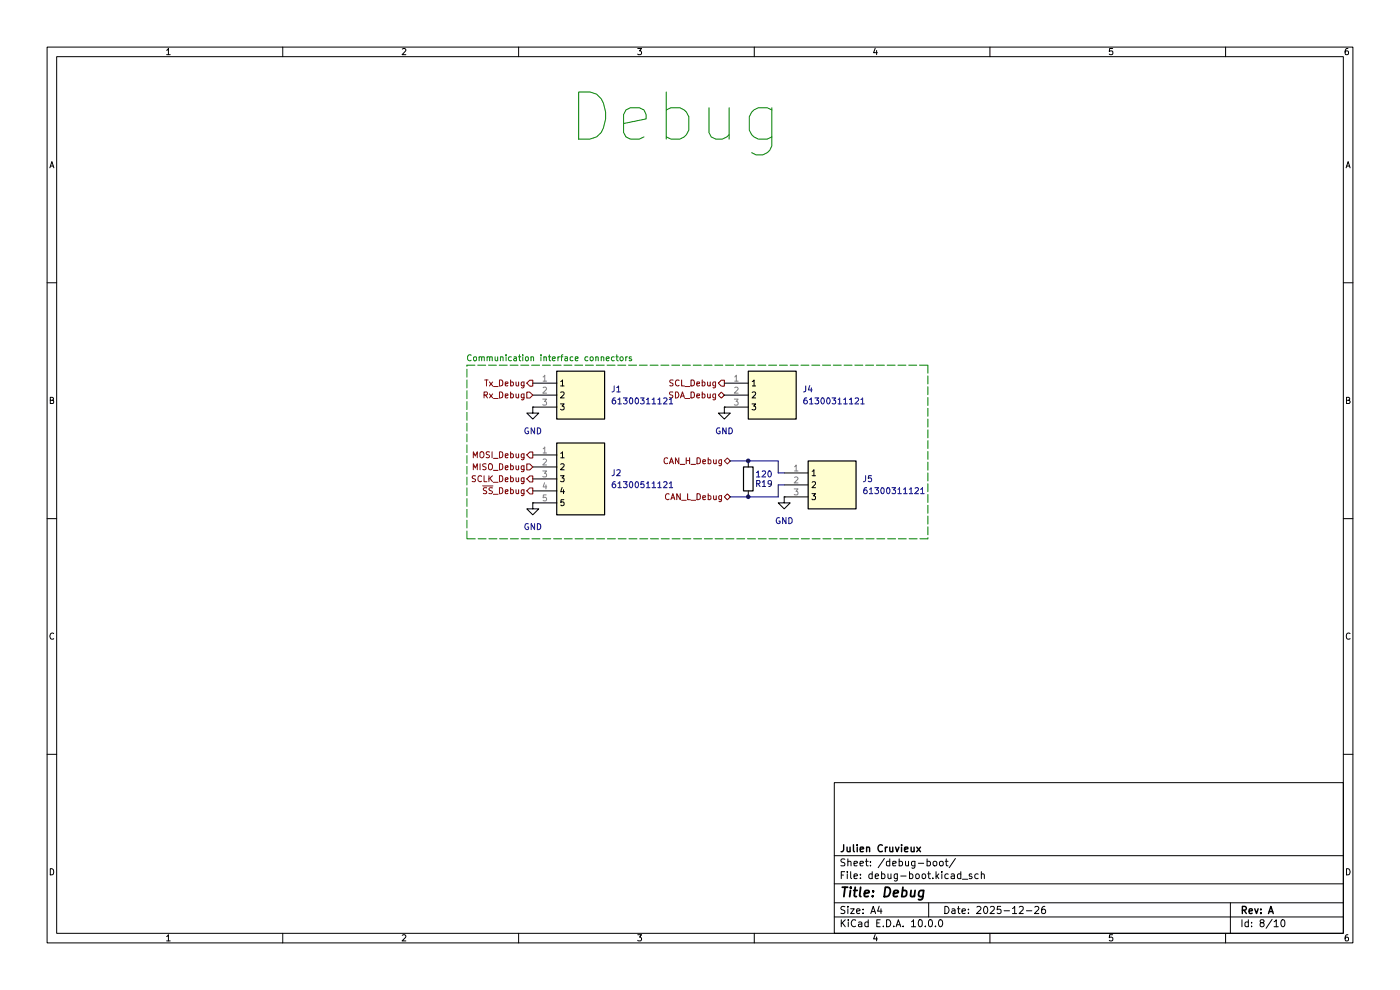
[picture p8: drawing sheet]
(kicad_sch
 (version 20260306)
 (generator "eeschema")
 (generator_version "10.0")
 (paper "A4")
 (title_block
  (title "Debug")
  (date "2025-12-26")
  (rev "A")
  (company "Julien Cruvieux"))
 (lib_symbols
  (symbol "Device:R"
   (pin_numbers (hide yes))
   (pin_names
    (offset 0)) (exclude_from_sim no) (in_bom yes) (on_board yes)
   (in_pos_files yes)
   (duplicate_pin_numbers_are_jumpers no)
   (property "Reference" "R" (at 2.032 0 90) (show_name no) (do_not_autoplace no) (effects (font (size 1.27 1.27))))
   (property "Value" "R" (at 0 0 90) (show_name no) (do_not_autoplace no) (effects (font (size 1.27 1.27))))
   (property "Footprint" "" (at -1.778 0 90) (show_name no) (do_not_autoplace no) (hide yes) (effects (font (size 1.27 1.27))))
   (property "Datasheet" "" (at 0 0 0) (show_name no) (do_not_autoplace no) (hide yes) (effects (font (size 1.27 1.27))))
   (property "Description" "Resistor" (at 0 0 0) (show_name no) (do_not_autoplace no) (hide yes) (effects (font (size 1.27 1.27))))
   (symbol "R_0_1"
    (rectangle (start -1.016 -2.54) (end 1.016 2.54) (stroke (width 0.254) (type default)) (fill (type none))))
   (symbol "R_1_1"
    (pin passive line (at 0 3.81 270) (length 1.27) (name "" (effects (font (size 1.27 1.27)))) (number "1" (effects (font (size 1.27 1.27)))))
    (pin passive line (at 0 -3.81 90) (length 1.27) (name "" (effects (font (size 1.27 1.27)))) (number "2" (effects (font (size 1.27 1.27))))))
   (embedded_fonts no))
  (symbol "power:GND"
   (power global)
   (pin_numbers (hide yes))
   (pin_names
    (offset 0) (hide yes)) (exclude_from_sim no) (in_bom yes) (on_board yes)
   (in_pos_files yes)
   (duplicate_pin_numbers_are_jumpers no)
   (property "Reference" "#PWR" (at 0 -6.35 0) (show_name no) (do_not_autoplace no) (hide yes) (effects (font (size 1.27 1.27))))
   (property "Value" "GND" (at 0 -3.81 0) (show_name no) (do_not_autoplace no) (effects (font (size 1.27 1.27))))
   (property "Footprint" "" (at 0 0 0) (show_name no) (do_not_autoplace no) (hide yes) (effects (font (size 1.27 1.27))))
   (property "Datasheet" "" (at 0 0 0) (show_name no) (do_not_autoplace no) (hide yes) (effects (font (size 1.27 1.27))))
   (property "Description" "Power symbol creates a global label with name \"GND\" , ground" (at 0 0 0) (show_name no) (do_not_autoplace no) (hide yes) (effects (font (size 1.27 1.27))))
   (symbol "GND_0_1"
    (polyline (pts (xy 0 0) (xy 0 -1.27) (xy 1.27 -1.27) (xy 0 -2.54) (xy -1.27 -1.27) (xy 0 -1.27)) (stroke (width 0) (type default)) (fill (type none))))
   (symbol "GND_1_1"
    (pin power_in line (at 0 0 270) (length 0) (name "" (effects (font (size 1.27 1.27)))) (number "1" (effects (font (size 1.27 1.27))))))
   (embedded_fonts no))
  (symbol "weather-station-poc-sym:61300311121" (exclude_from_sim no) (in_bom yes) (on_board yes)
   (in_pos_files yes)
   (duplicate_pin_numbers_are_jumpers no)
   (property "Reference" "J" (at 16.51 7.62 0) (show_name no) (do_not_autoplace no) (effects (font (size 1.27 1.27)) (justify left top)))
   (property "Value" "61300311121" (at 16.51 5.08 0) (show_name no) (do_not_autoplace no) (effects (font (size 1.27 1.27)) (justify left top)))
   (property "Footprint" "HDRV3W64P0X254_1X3_762X254X869P" (at 16.51 -94.92 0) (show_name no) (do_not_autoplace no) (hide yes) (effects (font (size 1.27 1.27)) (justify left top)))
   (property "Datasheet" "https://www.we-online.com/components/products/download/3D_61300311121+%28rev1%29.pdf" (at 16.51 -194.92 0) (show_name no) (do_not_autoplace no) (hide yes) (effects (font (size 1.27 1.27)) (justify left top)))
   (property "Description" "WR-PHD 2.54 mm Pin Header 3 pins, 1 row, straight, gold plating" (at 0 0 0) (show_name no) (do_not_autoplace no) (hide yes) (effects (font (size 1.27 1.27))))
   (property "Height" "8.69" (at 16.51 -394.92 0) (show_name no) (do_not_autoplace no) (hide yes) (effects (font (size 1.27 1.27)) (justify left top)))
   (property "Mouser Part Number" "710-61300311121" (at 16.51 -494.92 0) (show_name no) (do_not_autoplace no) (hide yes) (effects (font (size 1.27 1.27)) (justify left top)))
   (property "Mouser Price/Stock" "https://www.mouser.co.uk/ProductDetail/Wurth-Elektronik/61300311121?qs=PhR8RmCirEYxRWFJzNKsUw%3D%3D" (at 16.51 -594.92 0) (show_name no) (do_not_autoplace no) (hide yes) (effects (font (size 1.27 1.27)) (justify left top)))
   (property "Manufacturer_Name" "Wurth Elektronik" (at 16.51 -694.92 0) (show_name no) (do_not_autoplace no) (hide yes) (effects (font (size 1.27 1.27)) (justify left top)))
   (property "Manufacturer_Part_Number" "61300311121" (at 16.51 -794.92 0) (show_name no) (do_not_autoplace no) (hide yes) (effects (font (size 1.27 1.27)) (justify left top)))
   (symbol "61300311121_1_1"
    (rectangle (start 5.08 2.54) (end 15.24 -7.62) (stroke (width 0.254) (type default)) (fill (type background)))
    (pin passive line (at 0 0 0) (length 5.08) (name "1" (effects (font (size 1.27 1.27)))) (number "1" (effects (font (size 1.27 1.27)))))
    (pin passive line (at 0 -2.54 0) (length 5.08) (name "2" (effects (font (size 1.27 1.27)))) (number "2" (effects (font (size 1.27 1.27)))))
    (pin passive line (at 0 -5.08 0) (length 5.08) (name "3" (effects (font (size 1.27 1.27)))) (number "3" (effects (font (size 1.27 1.27))))))
   (embedded_fonts no))
  (symbol "weather-station-poc-sym:61300511121" (exclude_from_sim no) (in_bom yes) (on_board yes)
   (in_pos_files yes)
   (duplicate_pin_numbers_are_jumpers no)
   (property "Reference" "J" (at 16.51 7.62 0) (show_name no) (do_not_autoplace no) (effects (font (size 1.27 1.27)) (justify left top)))
   (property "Value" "61300511121" (at 16.51 5.08 0) (show_name no) (do_not_autoplace no) (effects (font (size 1.27 1.27)) (justify left top)))
   (property "Footprint" "HDRV5W64P0X254_1X5_1270X254X854P" (at 16.51 -94.92 0) (show_name no) (do_not_autoplace no) (hide yes) (effects (font (size 1.27 1.27)) (justify left top)))
   (property "Datasheet" "https://www.we-online.com/components/products/download/3D_61300511121+%28rev1%29.pdf" (at 16.51 -194.92 0) (show_name no) (do_not_autoplace no) (hide yes) (effects (font (size 1.27 1.27)) (justify left top)))
   (property "Description" "WR-PHD 2.54 mm Pin Header 5 pins, 1 row, straight, gold plating" (at 0 0 0) (show_name no) (do_not_autoplace no) (hide yes) (effects (font (size 1.27 1.27))))
   (property "Height" "8.54" (at 16.51 -394.92 0) (show_name no) (do_not_autoplace no) (hide yes) (effects (font (size 1.27 1.27)) (justify left top)))
   (property "Mouser Part Number" "710-61300511121" (at 16.51 -494.92 0) (show_name no) (do_not_autoplace no) (hide yes) (effects (font (size 1.27 1.27)) (justify left top)))
   (property "Mouser Price/Stock" "https://www.mouser.co.uk/ProductDetail/Wurth-Elektronik/61300511121?qs=PhR8RmCirEZCsCRHq%252BvfRQ%3D%3D" (at 16.51 -594.92 0) (show_name no) (do_not_autoplace no) (hide yes) (effects (font (size 1.27 1.27)) (justify left top)))
   (property "Manufacturer_Name" "Wurth Elektronik" (at 16.51 -694.92 0) (show_name no) (do_not_autoplace no) (hide yes) (effects (font (size 1.27 1.27)) (justify left top)))
   (property "Manufacturer_Part_Number" "61300511121" (at 16.51 -794.92 0) (show_name no) (do_not_autoplace no) (hide yes) (effects (font (size 1.27 1.27)) (justify left top)))
   (symbol "61300511121_1_1"
    (rectangle (start 5.08 2.54) (end 15.24 -12.7) (stroke (width 0.254) (type default)) (fill (type background)))
    (pin passive line (at 0 0 0) (length 5.08) (name "1" (effects (font (size 1.27 1.27)))) (number "1" (effects (font (size 1.27 1.27)))))
    (pin passive line (at 0 -2.54 0) (length 5.08) (name "2" (effects (font (size 1.27 1.27)))) (number "2" (effects (font (size 1.27 1.27)))))
    (pin passive line (at 0 -5.08 0) (length 5.08) (name "3" (effects (font (size 1.27 1.27)))) (number "3" (effects (font (size 1.27 1.27)))))
    (pin passive line (at 0 -7.62 0) (length 5.08) (name "4" (effects (font (size 1.27 1.27)))) (number "4" (effects (font (size 1.27 1.27)))))
    (pin passive line (at 0 -10.16 0) (length 5.08) (name "5" (effects (font (size 1.27 1.27)))) (number "5" (effects (font (size 1.27 1.27))))))
   (embedded_fonts no)))
 (rectangle
  (start 99.06 77.47)
  (end 196.85 114.3)
  (stroke (width 0) (type dash))
  (fill (type none)))
 (text "Debug"
  (exclude_from_sim no)
  (at 143.256 25.146 0)
  (effects (font (size 10 10))))
 (text "Communication interface connectors"
  (exclude_from_sim no)
  (at 116.586 76.2 0)
  (effects (font (size 1.27 1.27))))
 (junction
  (at 158.75 105.41)
  (diameter 0)
  (color 0 0 0 0))
 (junction
  (at 158.75 97.79)
  (diameter 0)
  (color 0 0 0 0))
 (wire
  (pts (xy 154.94 105.41) (xy 158.75 105.41))
  (stroke (width 0) (type default)))
 (wire
  (pts (xy 165.1 100.33) (xy 165.1 97.79))
  (stroke (width 0) (type default)))
 (wire
  (pts (xy 158.75 105.41) (xy 165.1 105.41))
  (stroke (width 0) (type default)))
 (wire
  (pts (xy 158.75 97.79) (xy 165.1 97.79))
  (stroke (width 0) (type default)))
 (wire
  (pts (xy 165.1 100.33) (xy 166.37 100.33))
  (stroke (width 0) (type default)))
 (wire
  (pts (xy 165.1 102.87) (xy 166.37 102.87))
  (stroke (width 0) (type default)))
 (wire
  (pts (xy 165.1 105.41) (xy 165.1 102.87))
  (stroke (width 0) (type default)))
 (wire
  (pts (xy 154.94 97.79) (xy 158.75 97.79))
  (stroke (width 0) (type default)))
 (hierarchical_label "~{SS}_Debug"
  (shape output)
  (at 113.03 104.14 180)
  (effects (font (size 1.27 1.27)) (justify right)))
 (hierarchical_label "SDA_Debug"
  (shape bidirectional)
  (at 153.67 83.82 180)
  (effects (font (size 1.27 1.27)) (justify right)))
 (hierarchical_label "MOSI_Debug"
  (shape output)
  (at 113.03 96.52 180)
  (effects (font (size 1.27 1.27)) (justify right)))
 (hierarchical_label "SCL_Debug"
  (shape output)
  (at 153.67 81.28 180)
  (effects (font (size 1.27 1.27)) (justify right)))
 (hierarchical_label "CAN_H_Debug"
  (shape bidirectional)
  (at 154.94 97.79 180)
  (effects (font (size 1.27 1.27)) (justify right)))
 (hierarchical_label "Rx_Debug"
  (shape input)
  (at 113.03 83.82 180)
  (effects (font (size 1.27 1.27)) (justify right)))
 (hierarchical_label "SCLK_Debug"
  (shape output)
  (at 113.03 101.6 180)
  (effects (font (size 1.27 1.27)) (justify right)))
 (hierarchical_label "Tx_Debug"
  (shape output)
  (at 113.03 81.28 180)
  (effects (font (size 1.27 1.27)) (justify right)))
 (hierarchical_label "CAN_L_Debug"
  (shape bidirectional)
  (at 154.94 105.41 180)
  (effects (font (size 1.27 1.27)) (justify right)))
 (hierarchical_label "MISO_Debug"
  (shape input)
  (at 113.03 99.06 180)
  (effects (font (size 1.27 1.27)) (justify right)))
 (symbol
  (lib_id "Device:R")
  (at 158.75 101.6 0)
  (unit 1)
  (body_style 1)
  (exclude_from_sim no)
  (in_bom yes)
  (on_board yes)
  (in_pos_files yes)
  (dnp no)
  (property "Reference" "R19" (at 162.052 102.616 0) (show_name no) (do_not_autoplace no) (effects (font (size 1.27 1.27))))
  (property "Value" "120" (at 162.052 100.584 0) (show_name no) (do_not_autoplace no) (effects (font (size 1.27 1.27))))
  (property "Footprint" "Resistor_SMD:R_0603_1608Metric_Pad0.98x0.95mm_HandSolder" (at 156.972 101.6 90) (hide yes) (show_name no) (do_not_autoplace no) (effects (font (size 1.27 1.27))))
  (property "Datasheet" "https://www.we-online.com/components/products/datasheet/560112116092.pdf" (at 158.75 101.6 0) (hide yes) (show_name no) (do_not_autoplace no) (effects (font (size 1.27 1.27))))
  (property "Description" "Resistor" (at 158.75 101.6 0) (hide yes) (show_name no) (do_not_autoplace no) (effects (font (size 1.27 1.27))))
  (property "Manufacturer_Name" "Wurth Elektronik" (at 158.75 101.6 0) (hide yes) (show_name no) (do_not_autoplace no) (effects (font (size 1.27 1.27))))
  (property "Manufacturer_Part_Number" "560112116092 " (at 158.75 101.6 0) (hide yes) (show_name no) (do_not_autoplace no) (effects (font (size 1.27 1.27))))
  (pin "2")
  (pin "1"))
 (symbol
  (lib_id "weather-station-poc-sym:61300311121")
  (at 153.67 81.28 0)
  (unit 1)
  (body_style 1)
  (exclude_from_sim no)
  (in_bom yes)
  (on_board yes)
  (in_pos_files yes)
  (dnp no)
  (fields_autoplaced yes)
  (property "Reference" "J4" (at 170.18 82.5499 0) (show_name no) (do_not_autoplace no) (effects (font (size 1.27 1.27)) (justify left)))
  (property "Value" "61300311121" (at 170.18 85.0899 0) (show_name no) (do_not_autoplace no) (effects (font (size 1.27 1.27)) (justify left)))
  (property "Footprint" "weather-station-poc-fp:HDRV3W64P0X254_1X3_762X254X869P" (at 170.18 176.2 0) (hide yes) (show_name no) (do_not_autoplace no) (effects (font (size 1.27 1.27)) (justify left top)))
  (property "Datasheet" "https://www.we-online.com/components/products/download/3D_61300311121+%28rev1%29.pdf" (at 170.18 276.2 0) (hide yes) (show_name no) (do_not_autoplace no) (effects (font (size 1.27 1.27)) (justify left top)))
  (property "Description" "WR-PHD 2.54 mm Pin Header 3 pins, 1 row, straight, gold plating" (at 153.67 81.28 0) (hide yes) (show_name no) (do_not_autoplace no) (effects (font (size 1.27 1.27))))
  (property "Height" "8.69" (at 170.18 476.2 0) (hide yes) (show_name no) (do_not_autoplace no) (effects (font (size 1.27 1.27)) (justify left top)))
  (property "Mouser Part Number" "710-61300311121" (at 170.18 576.2 0) (hide yes) (show_name no) (do_not_autoplace no) (effects (font (size 1.27 1.27)) (justify left top)))
  (property "Mouser Price/Stock" "https://www.mouser.co.uk/ProductDetail/Wurth-Elektronik/61300311121?qs=PhR8RmCirEYxRWFJzNKsUw%3D%3D" (at 170.18 676.2 0) (hide yes) (show_name no) (do_not_autoplace no) (effects (font (size 1.27 1.27)) (justify left top)))
  (property "Manufacturer_Name" "Wurth Elektronik" (at 170.18 776.2 0) (hide yes) (show_name no) (do_not_autoplace no) (effects (font (size 1.27 1.27)) (justify left top)))
  (property "Manufacturer_Part_Number" "61300311121" (at 170.18 876.2 0) (hide yes) (show_name no) (do_not_autoplace no) (effects (font (size 1.27 1.27)) (justify left top)))
  (pin "1")
  (pin "2")
  (pin "3"))
 (symbol
  (lib_id "weather-station-poc-sym:61300311121")
  (at 113.03 81.28 0)
  (unit 1)
  (body_style 1)
  (exclude_from_sim no)
  (in_bom yes)
  (on_board yes)
  (in_pos_files yes)
  (dnp no)
  (fields_autoplaced yes)
  (property "Reference" "J1" (at 129.54 82.5499 0) (show_name no) (do_not_autoplace no) (effects (font (size 1.27 1.27)) (justify left)))
  (property "Value" "61300311121" (at 129.54 85.0899 0) (show_name no) (do_not_autoplace no) (effects (font (size 1.27 1.27)) (justify left)))
  (property "Footprint" "weather-station-poc-fp:HDRV3W64P0X254_1X3_762X254X869P" (at 129.54 176.2 0) (hide yes) (show_name no) (do_not_autoplace no) (effects (font (size 1.27 1.27)) (justify left top)))
  (property "Datasheet" "https://www.we-online.com/components/products/download/3D_61300311121+%28rev1%29.pdf" (at 129.54 276.2 0) (hide yes) (show_name no) (do_not_autoplace no) (effects (font (size 1.27 1.27)) (justify left top)))
  (property "Description" "WR-PHD 2.54 mm Pin Header 3 pins, 1 row, straight, gold plating" (at 113.03 81.28 0) (hide yes) (show_name no) (do_not_autoplace no) (effects (font (size 1.27 1.27))))
  (property "Height" "8.69" (at 129.54 476.2 0) (hide yes) (show_name no) (do_not_autoplace no) (effects (font (size 1.27 1.27)) (justify left top)))
  (property "Mouser Part Number" "710-61300311121" (at 129.54 576.2 0) (hide yes) (show_name no) (do_not_autoplace no) (effects (font (size 1.27 1.27)) (justify left top)))
  (property "Mouser Price/Stock" "https://www.mouser.co.uk/ProductDetail/Wurth-Elektronik/61300311121?qs=PhR8RmCirEYxRWFJzNKsUw%3D%3D" (at 129.54 676.2 0) (hide yes) (show_name no) (do_not_autoplace no) (effects (font (size 1.27 1.27)) (justify left top)))
  (property "Manufacturer_Name" "Wurth Elektronik" (at 129.54 776.2 0) (hide yes) (show_name no) (do_not_autoplace no) (effects (font (size 1.27 1.27)) (justify left top)))
  (property "Manufacturer_Part_Number" "61300311121" (at 129.54 876.2 0) (hide yes) (show_name no) (do_not_autoplace no) (effects (font (size 1.27 1.27)) (justify left top)))
  (pin "1")
  (pin "2")
  (pin "3"))
 (symbol
  (lib_id "weather-station-poc-sym:61300311121")
  (at 166.37 100.33 0)
  (unit 1)
  (body_style 1)
  (exclude_from_sim no)
  (in_bom yes)
  (on_board yes)
  (in_pos_files yes)
  (dnp no)
  (fields_autoplaced yes)
  (property "Reference" "J5" (at 182.88 101.5999 0) (show_name no) (do_not_autoplace no) (effects (font (size 1.27 1.27)) (justify left)))
  (property "Value" "61300311121" (at 182.88 104.1399 0) (show_name no) (do_not_autoplace no) (effects (font (size 1.27 1.27)) (justify left)))
  (property "Footprint" "weather-station-poc-fp:HDRV3W64P0X254_1X3_762X254X869P" (at 182.88 195.25 0) (hide yes) (show_name no) (do_not_autoplace no) (effects (font (size 1.27 1.27)) (justify left top)))
  (property "Datasheet" "https://www.we-online.com/components/products/download/3D_61300311121+%28rev1%29.pdf" (at 182.88 295.25 0) (hide yes) (show_name no) (do_not_autoplace no) (effects (font (size 1.27 1.27)) (justify left top)))
  (property "Description" "WR-PHD 2.54 mm Pin Header 3 pins, 1 row, straight, gold plating" (at 166.37 100.33 0) (hide yes) (show_name no) (do_not_autoplace no) (effects (font (size 1.27 1.27))))
  (property "Height" "8.69" (at 182.88 495.25 0) (hide yes) (show_name no) (do_not_autoplace no) (effects (font (size 1.27 1.27)) (justify left top)))
  (property "Mouser Part Number" "710-61300311121" (at 182.88 595.25 0) (hide yes) (show_name no) (do_not_autoplace no) (effects (font (size 1.27 1.27)) (justify left top)))
  (property "Mouser Price/Stock" "https://www.mouser.co.uk/ProductDetail/Wurth-Elektronik/61300311121?qs=PhR8RmCirEYxRWFJzNKsUw%3D%3D" (at 182.88 695.25 0) (hide yes) (show_name no) (do_not_autoplace no) (effects (font (size 1.27 1.27)) (justify left top)))
  (property "Manufacturer_Name" "Wurth Elektronik" (at 182.88 795.25 0) (hide yes) (show_name no) (do_not_autoplace no) (effects (font (size 1.27 1.27)) (justify left top)))
  (property "Manufacturer_Part_Number" "61300311121" (at 182.88 895.25 0) (hide yes) (show_name no) (do_not_autoplace no) (effects (font (size 1.27 1.27)) (justify left top)))
  (pin "1")
  (pin "2")
  (pin "3"))
 (symbol
  (lib_id "weather-station-poc-sym:61300511121")
  (at 113.03 96.52 0)
  (unit 1)
  (body_style 1)
  (exclude_from_sim no)
  (in_bom yes)
  (on_board yes)
  (in_pos_files yes)
  (dnp no)
  (fields_autoplaced yes)
  (property "Reference" "J2" (at 129.54 100.3299 0) (show_name no) (do_not_autoplace no) (effects (font (size 1.27 1.27)) (justify left)))
  (property "Value" "61300511121" (at 129.54 102.8699 0) (show_name no) (do_not_autoplace no) (effects (font (size 1.27 1.27)) (justify left)))
  (property "Footprint" "weather-station-poc-fp:HDRV5W64P0X254_1X5_1270X254X854P" (at 129.54 191.44 0) (hide yes) (show_name no) (do_not_autoplace no) (effects (font (size 1.27 1.27)) (justify left top)))
  (property "Datasheet" "https://www.we-online.com/components/products/download/3D_61300511121+%28rev1%29.pdf" (at 129.54 291.44 0) (hide yes) (show_name no) (do_not_autoplace no) (effects (font (size 1.27 1.27)) (justify left top)))
  (property "Description" "WR-PHD 2.54 mm Pin Header 5 pins, 1 row, straight, gold plating" (at 113.03 96.52 0) (hide yes) (show_name no) (do_not_autoplace no) (effects (font (size 1.27 1.27))))
  (property "Height" "8.54" (at 129.54 491.44 0) (hide yes) (show_name no) (do_not_autoplace no) (effects (font (size 1.27 1.27)) (justify left top)))
  (property "Mouser Part Number" "710-61300511121" (at 129.54 591.44 0) (hide yes) (show_name no) (do_not_autoplace no) (effects (font (size 1.27 1.27)) (justify left top)))
  (property "Mouser Price/Stock" "https://www.mouser.co.uk/ProductDetail/Wurth-Elektronik/61300511121?qs=PhR8RmCirEZCsCRHq%252BvfRQ%3D%3D" (at 129.54 691.44 0) (hide yes) (show_name no) (do_not_autoplace no) (effects (font (size 1.27 1.27)) (justify left top)))
  (property "Manufacturer_Name" "Wurth Elektronik" (at 129.54 791.44 0) (hide yes) (show_name no) (do_not_autoplace no) (effects (font (size 1.27 1.27)) (justify left top)))
  (property "Manufacturer_Part_Number" "61300511121" (at 129.54 891.44 0) (hide yes) (show_name no) (do_not_autoplace no) (effects (font (size 1.27 1.27)) (justify left top)))
  (pin "4")
  (pin "1")
  (pin "2")
  (pin "3")
  (pin "5"))
 (symbol
  (lib_id "power:GND")
  (at 166.37 105.41 0)
  (unit 1)
  (body_style 1)
  (exclude_from_sim no)
  (in_bom yes)
  (on_board yes)
  (in_pos_files yes)
  (dnp no)
  (fields_autoplaced yes)
  (property "Reference" "#PWR0117" (at 166.37 111.76 0) (hide yes) (show_name no) (do_not_autoplace no) (effects (font (size 1.27 1.27))))
  (property "Value" "GND" (at 166.37 110.49 0) (show_name no) (do_not_autoplace no) (effects (font (size 1.27 1.27))))
  (property "Footprint" "" (at 166.37 105.41 0) (hide yes) (show_name no) (do_not_autoplace no) (effects (font (size 1.27 1.27))))
  (property "Datasheet" "" (at 166.37 105.41 0) (hide yes) (show_name no) (do_not_autoplace no) (effects (font (size 1.27 1.27))))
  (property "Description" "Power symbol creates a global label with name \"GND\" , ground" (at 166.37 105.41 0) (hide yes) (show_name no) (do_not_autoplace no) (effects (font (size 1.27 1.27))))
  (pin "1"))
 (symbol
  (lib_id "power:GND")
  (at 113.03 106.68 0)
  (unit 1)
  (body_style 1)
  (exclude_from_sim no)
  (in_bom yes)
  (on_board yes)
  (in_pos_files yes)
  (dnp no)
  (fields_autoplaced yes)
  (property "Reference" "#PWR0114" (at 113.03 113.03 0) (hide yes) (show_name no) (do_not_autoplace no) (effects (font (size 1.27 1.27))))
  (property "Value" "GND" (at 113.03 111.76 0) (show_name no) (do_not_autoplace no) (effects (font (size 1.27 1.27))))
  (property "Footprint" "" (at 113.03 106.68 0) (hide yes) (show_name no) (do_not_autoplace no) (effects (font (size 1.27 1.27))))
  (property "Datasheet" "" (at 113.03 106.68 0) (hide yes) (show_name no) (do_not_autoplace no) (effects (font (size 1.27 1.27))))
  (property "Description" "Power symbol creates a global label with name \"GND\" , ground" (at 113.03 106.68 0) (hide yes) (show_name no) (do_not_autoplace no) (effects (font (size 1.27 1.27))))
  (pin "1"))
 (symbol
  (lib_id "power:GND")
  (at 153.67 86.36 0)
  (unit 1)
  (body_style 1)
  (exclude_from_sim no)
  (in_bom yes)
  (on_board yes)
  (in_pos_files yes)
  (dnp no)
  (fields_autoplaced yes)
  (property "Reference" "#PWR0116" (at 153.67 92.71 0) (hide yes) (show_name no) (do_not_autoplace no) (effects (font (size 1.27 1.27))))
  (property "Value" "GND" (at 153.67 91.44 0) (show_name no) (do_not_autoplace no) (effects (font (size 1.27 1.27))))
  (property "Footprint" "" (at 153.67 86.36 0) (hide yes) (show_name no) (do_not_autoplace no) (effects (font (size 1.27 1.27))))
  (property "Datasheet" "" (at 153.67 86.36 0) (hide yes) (show_name no) (do_not_autoplace no) (effects (font (size 1.27 1.27))))
  (property "Description" "Power symbol creates a global label with name \"GND\" , ground" (at 153.67 86.36 0) (hide yes) (show_name no) (do_not_autoplace no) (effects (font (size 1.27 1.27))))
  (pin "1"))
 (symbol
  (lib_id "power:GND")
  (at 113.03 86.36 0)
  (unit 1)
  (body_style 1)
  (exclude_from_sim no)
  (in_bom yes)
  (on_board yes)
  (in_pos_files yes)
  (dnp no)
  (fields_autoplaced yes)
  (property "Reference" "#PWR0113" (at 113.03 92.71 0) (hide yes) (show_name no) (do_not_autoplace no) (effects (font (size 1.27 1.27))))
  (property "Value" "GND" (at 113.03 91.44 0) (show_name no) (do_not_autoplace no) (effects (font (size 1.27 1.27))))
  (property "Footprint" "" (at 113.03 86.36 0) (hide yes) (show_name no) (do_not_autoplace no) (effects (font (size 1.27 1.27))))
  (property "Datasheet" "" (at 113.03 86.36 0) (hide yes) (show_name no) (do_not_autoplace no) (effects (font (size 1.27 1.27))))
  (property "Description" "Power symbol creates a global label with name \"GND\" , ground" (at 113.03 86.36 0) (hide yes) (show_name no) (do_not_autoplace no) (effects (font (size 1.27 1.27))))
  (pin "1")))
